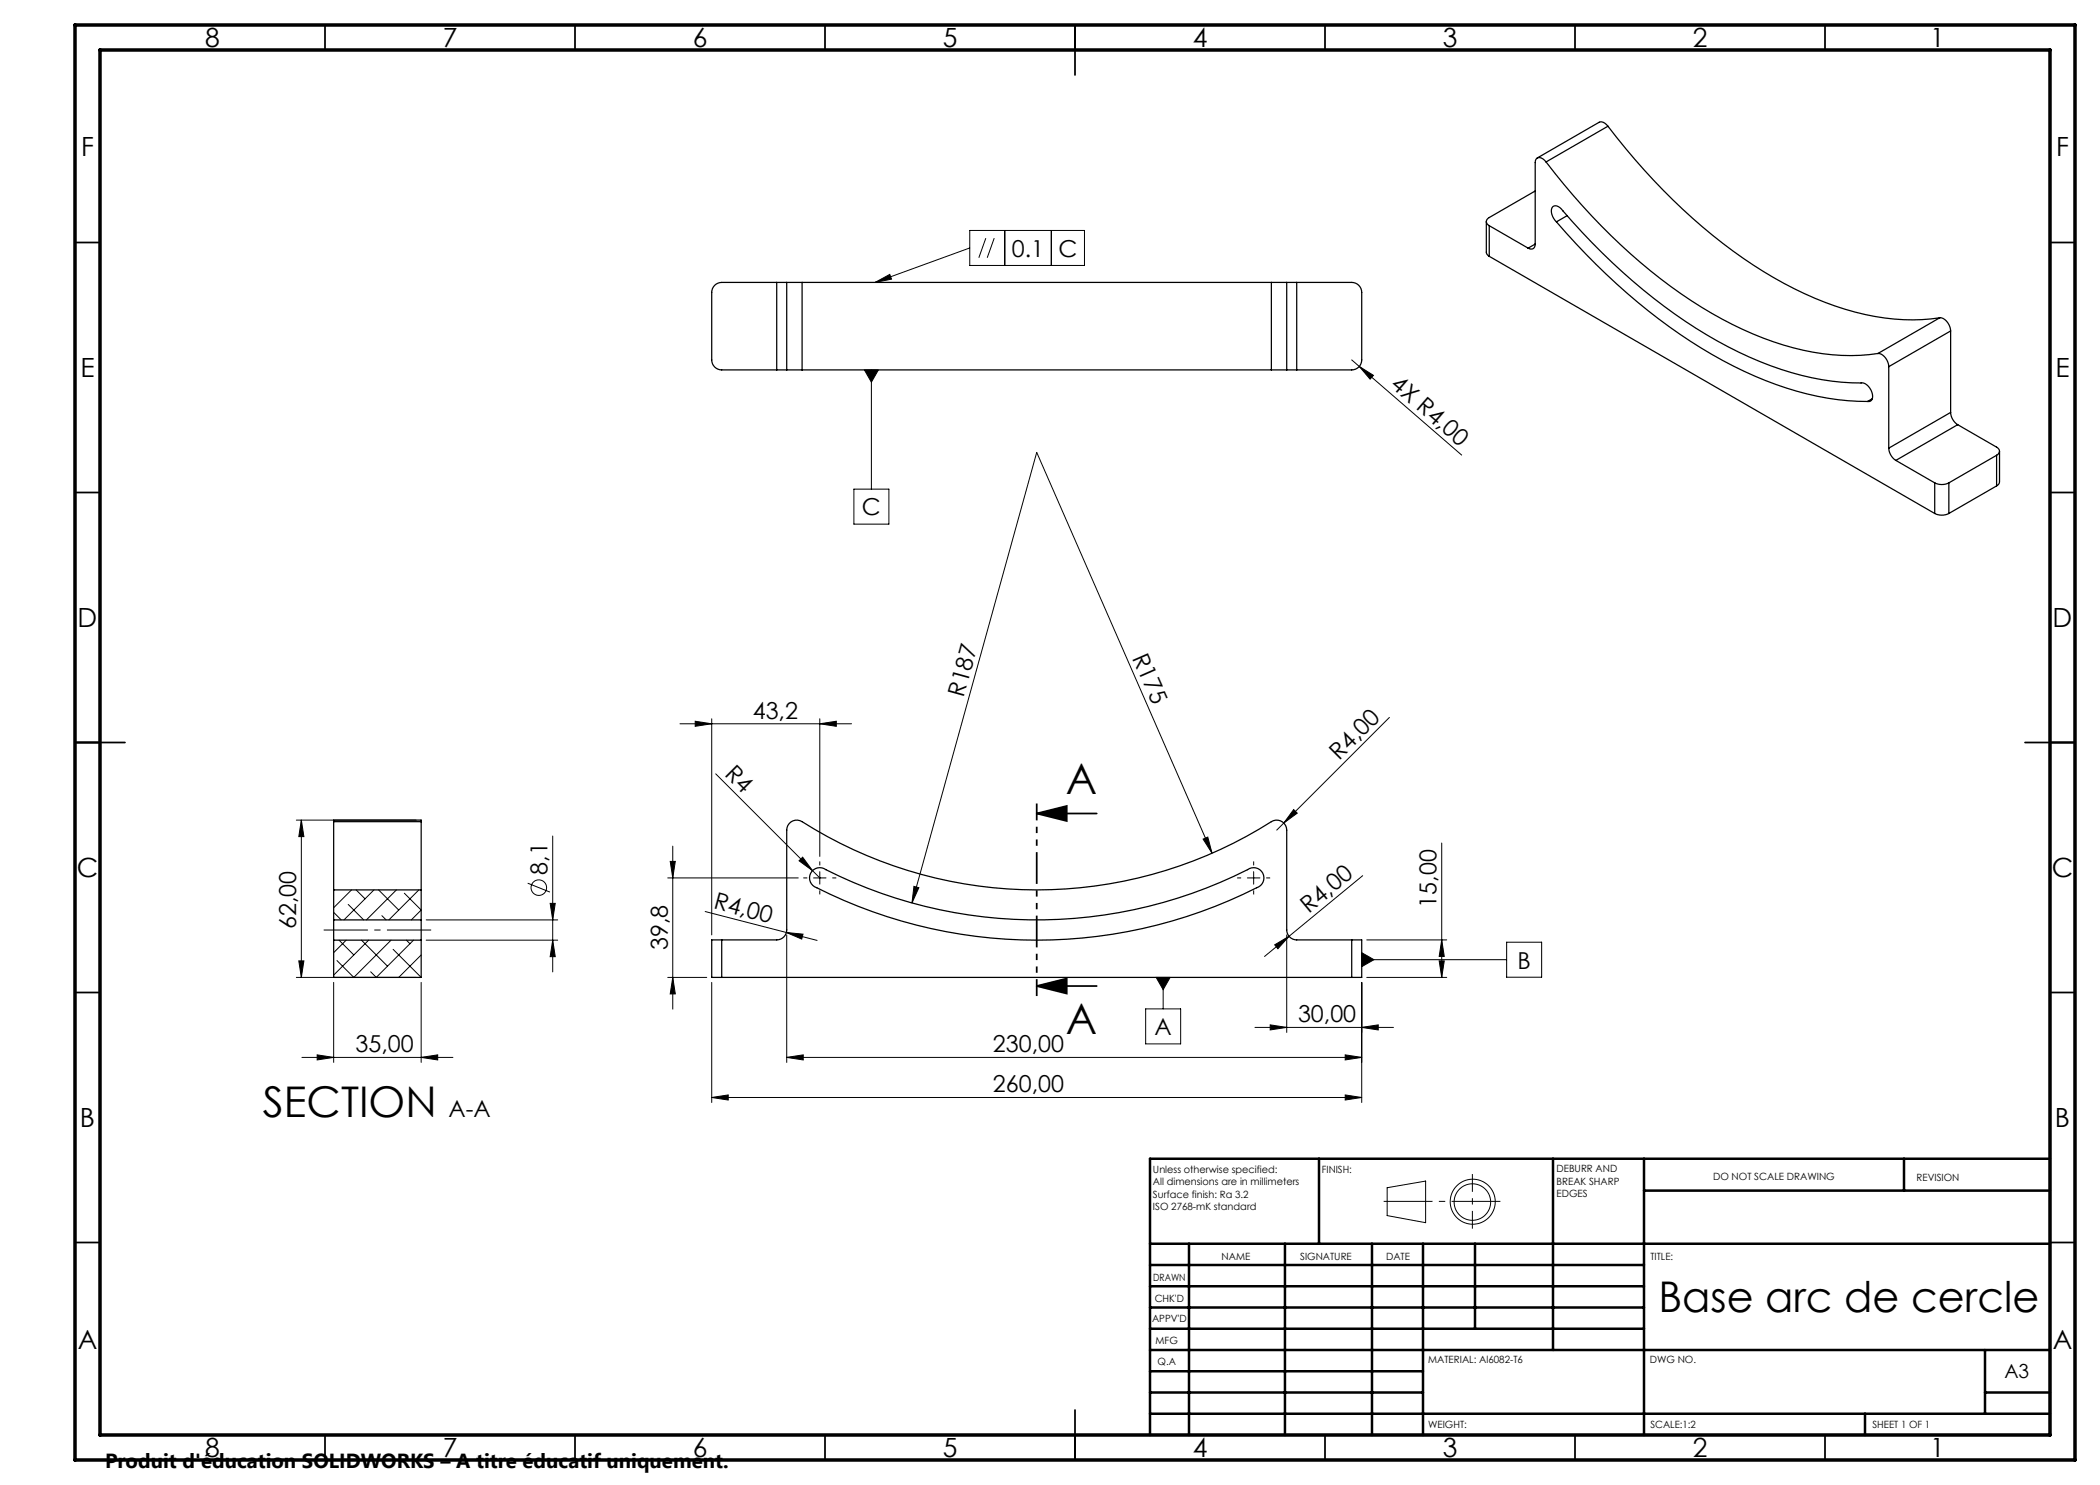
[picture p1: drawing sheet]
<svg xmlns="http://www.w3.org/2000/svg" width="420mm" height="297mm" viewBox="0 0 420 297" stroke-linecap="round" stroke-linejoin="round" font-family="sans-serif">
<g fill="none" stroke="#000" stroke-width=".25">
<path d="M307 38.2l-9.2 5.3a.86 .86 0 0 0-.5 .8 .86 .86 0 0 0 .5 .8M309.2 32.4a1.3 1.3 0 0 0-2-.5l-.2 .6v16.3M309.2 32.4a116.9 116.9 0 0 0 33.2 30.3 58.4 58.4 0 0 0 25.9 8.4 36.4 36.4 0 0 0 7.3-.4M321.6 25.2a116.9 116.9 0 0 0 33.2 30.3 58.4 58.4 0 0 0 25.9 8.4 36.4 36.4 0 0 0 7.3-.3M321.6 25.2a1.51 1.51 0 0 0-1.8-.7l-12.3 7.1M321.6 25.2l-12.4 7.2M155.3 56.5h2M155.3 56.5h-11a2 2 0 0 0-2 2v13.5a2 2 0 0 0 2 2h11M155.3 56.5v17.5M157.3 56.5h3.1M157.3 56.5v17.5M160.4 56.5h93.9"/>
<path d="M160.4 56.5v17.5M254.3 56.5h3M254.3 56.5v17.5M257.3 56.5h2M257.3 56.5v17.5M259.3 56.5h11a2 2 0 0 1 2 2v13.5a2 2 0 0 1-2 2h-11M259.3 56.5v17.5M297.3 44.3v6.1l.1 .5 .4 .4M297.8 45.1v6.2M297.8 45.1l7.8 4.5M297.8 51.3l89.1 51.4M307 48.8a.86 .86 0 0 1-.4 .9 .86 .86 0 0 1-1-.1"/>
<path d="M307 48.8l-1.4 .8M311.3 44.4a2.48 2.48 0 0 1-.7-3.1 1.47 1.47 0 0 1 2 .9 115.2 115.2 0 0 0 33 27.1 57.6 57.6 0 0 0 27.2 7.3 2.9 2.9 0 0 1 1.6 3.3 .75 .75 0 0 1-.9 .4M311.3 44.4a119.9 119.9 0 0 0 35.4 28.8 59.9 59.9 0 0 0 26.8 7.1M313.4 43.1l-2.1 1.3M155.3 74h2M157.3 74h3.1M160.4 74h93.9M254.3 74h3M257.3 74h2M374.5 79.7l-1 .6M375.6 70.7a2.59 2.59 0 0 1 2.2 2.6M377.8 73.3v16.3"/>
<path d="M388 63.6a2.59 2.59 0 0 1 2.1 2.6M388 63.6l-12.4 7.1M390.1 66.2l-12.3 7.1M390.1 66.2v16.3M377.8 89.6a3.1 3.1 0 0 0 1.4 2.5M379.2 92.1l7.7 4.5M386.9 96.6a3.1 3.1 0 0 0 2.9 0M386.9 96.6v6.1M389.8 96.6v6.1M390.1 82.5a3.1 3.1 0 0 0 1.4 2.4M390.1 82.5l-12.3 7.1M391.5 84.9l7.8 4.5a.86 .86 0 0 1 .6 .8 .86 .86 0 0 1-.6 .9"/>
<path d="M391.5 84.9l-12.3 7.2M399.3 91.1l-9.5 5.5M399.3 91.1v6.1M399.3 97.2l-9.5 5.5M399.9 90.2v6.2l-.1 .4-.5 .4M386.9 102.7a3.1 3.1 0 0 0 2.9 0M66.7 164.3v13.7M66.7 164.3v-.3h17.5v.3M66.7 164.3h17.5M66.7 178h17.5M66.7 178v6M84.2 164.3v13.7"/>
<path d="M84.2 178v6M162.4 174.3a2.05 2.05 0 0 1 2.8-.4 93.7 93.7 0 0 0 85.1-.3 2.05 2.05 0 0 1 2.4 1.5 2.05 2.05 0 0 1-1.4 2.4 97.3 97.3 0 0 1-88.7-.4 2.05 2.05 0 0 1-.2-2.8zM66.7 184v4M66.7 188v7.5h17.5v-7.5M66.7 188h17.5M66.7 184h17.5M84.2 184v4M144.3 188h11a2 2 0 0 0 2-2v-20a2 2 0 0 1 3.1-1.7 87.7 87.7 0 0 0 94.3-.2 2 2 0 0 1 2.6 1.9v20a2 2 0 0 0 2 2h11M144.3 188h-2v7.5h2M144.3 188v7.5M144.3 195.5h126M270.3 188h2v7.5h-2"/>
<path d="M270.3 188v7.5"/>
</g>
<g fill="none" stroke="#000" stroke-width=".2">
<path d="M175 56.5l3-1.6 .3 .9zM194 46.1h22.9v7h-22.9zM194 49.6l-19 6.9M197.2 47.6l-1.4 4M198.8 47.6l-1.4 4M201 46.1v7M210.3 46.1v7M172.9 74h2.8l-1.4 2.4zM174.3 74v23.8M270.3 72l1.6 1.3M271.9 73.3l2.8 1.8-.7 .7zM271.9 73.3l20.4 17.7"/>
<path d="M170.8 97.8h7v7h-7zM136 144.8h34.3M139 144.2l3.3 .6-3.3 .5zM142.3 143.8v43.2M143.1 154.8l20.9 20.8M164 144.8l3.3-.6v1.1zM164 143.8v27.5M277.9 143.5l-22.6 22.5M59.3 164h23.9M60.3 164l.5 3.3h-1zM60.3 164v31.5M70.3 178l-3.6 3.6"/>
<path d="M71.2 178l1.8 1.8M74.8 178l-6 6M75.7 178l4 4M79.3 178l-6 6M80.9 178.6l3.3 3.4-1.9 2M83.8 178l-6 6M105.5 176.6l4.5 1.8M110.5 167.2v27.2M133.6 175.6h26.1M134 172.3h1.1l-.5 3.3zM134.6 169.2v32.6M159.8 172.2l.7-.8 2 2.7z"/>
<path d="M162.7 175.6h2.5M164 174.3v2.5M182.8 177.3l1 .2-1.4 3.1zM240.6 167.8l1-.4 .8 3.2zM242.4 170.6l-35.1-80.1-24.9 90.1M249.5 175.6h2.5M250.7 174.3v2.5M258.7 161.9l.8 .7-2.7 2zM272.5 175.1l-19.6 16.2M288.3 168.6v26.9M59.3 195.5h23.9M59.8 192.2h1l-.5 3.3z"/>
<path d="M66.7 182.5l1.5 1.5M66.7 196.5v16M67.8 188l3 3M69.2 188l-2.5 2.5M69.6 180.9l3.1 3.1M72.3 188l5.2 5.2M73.7 188l-7 7M76.4 183.1l.8 .9M78.2 188l-7.4 7.5-3.4-3.4M78.6 189.9l5.6 5.6M81.3 188l.7 .7M82.7 188l-7.4 7.5-1.2-1.1"/>
<path d="M84.2 191l-4.5 4.5M84.2 196.5v16M85.2 184h26.3M85.2 188h26.3M110 180.7h1l-.5 3.3zM110.5 188l.5 3.3h-1zM133.6 195.5h7.7M134.6 195.5l.5 3.3h-1.1zM141 182.3l22.4 5.8M142.3 196.5v24M157.3 186.5l3.3 .3-.3 1zM157.3 187v25.5"/>
<path d="M231.2 195.5h2.8l-1.4 2.4zM232.6 195.5v6.3M254.9 189l2.9-1.7-2.2 2.5zM257.3 187v19.5M272.3 190.5l2.5 1.4-2.5 1.4zM272.3 191.9h29M272.3 196.5v24M273.3 195.5h16M273.3 188h16M287.8 192.2h1.1l-.6 3.3zM288.3 188l.6 3.3h-1.1zM301.3 188.4h7v7h-7z"/>
<path d="M60.4 211.5h30.2M63.4 211l3.3 .5-3.3 .5zM84.2 211.5l3.3-.5v1zM142.3 219.5l3.3-.5v1zM142.3 219.5h130M157.3 211.5l3.3-.5v1zM157.3 211.5h115M229.1 201.8h7v7h-7zM251 205.5h27.7M254 205l3.3 .5-3.3 .5zM269 211l3.3 .5-3.3 .5zM269 219l3.3 .5-3.3 .5z"/>
<path d="M272.3 205.5l3.3-.5v1zM277.4 237.5l7.7-1.3v8.3l-7.7-1.4z"/>
<circle cx="107.8" cy="177.5" r="1.56"/>
<circle cx="294.5" cy="240.4" r="3.7"/>
<circle cx="294.5" cy="240.3" r="4.5"/>
</g>
<g fill="none" stroke="#000" stroke-width=".35">
<path d="M65 5v5M115 5v5M165 5v5M215 5v10M265 5v5M315 5v5M365 5v5M15 48.5h5M410 48.5h5M15 98.5h5M410 98.5h5M15 148.5h10"/>
<path d="M405 148.5h10M207.3 162.7l6-1.5v3zM207.3 162.7h12M15 198.5h5M207.3 197.2l6-1.5v3zM207.3 197.2h12M410 198.5h5M15 248.5h5M410 248.5h5M65 287v5M115 287v5M165 287v5"/>
<path d="M215 282v10M265 287v5M315 287v5M365 287v5"/>
</g>
<path d="M64.7 186h21.5" fill="none" stroke="#000" stroke-width=".2" stroke-dasharray="15.2 1.3 1.3 1.3" stroke-dashoffset="6.4" stroke-linecap="butt"/>
<path d="M161.5 175.6h-.8M164 173.1v-.8M164 178.1v.8M166.5 175.6h.8M248.2 175.6h-.8M250.7 173.1v-.8M250.7 178.1v.8M253.2 175.6h.8" fill="none" stroke="#000" stroke-width=".2" stroke-dasharray="15.2 1.3 1.3 1.3" stroke-linecap="butt"/>
<path d="M207.3 160.7v38.5" fill="none" stroke="#000" stroke-width=".35" stroke-dasharray="6.3 1.3 1.3 1.3 1.3 1.3" stroke-dashoffset="3" stroke-linecap="butt"/>
<path d="M294.5 245.7v-10.9" fill="none" stroke="#000" stroke-width=".2" stroke-dasharray="15.2 1.3 1.3 1.3" stroke-dashoffset="11.7" stroke-linecap="butt"/>
<path d="M300.1 240.3h-23.4" fill="none" stroke="#000" stroke-width=".2" stroke-dasharray="15.2 1.3 1.3 1.3" stroke-dashoffset="5.5" stroke-linecap="butt"/>
<g fill="none" stroke="#000" stroke-width=".5">
<path d="M263.8 231.8v17M310.6 231.8v38.2M328.8 231.8v55.2M328.8 238.1h81.2M380.8 231.8v6.3M410 231.8h-180v55.2M230 248.8h180M230 257.3h98.8M230 253h98.8M237.8 248.8v38.2M257 248.8v38.2M274.4 248.8v38.2"/>
<path d="M284.6 248.8v38.2M295 248.8v17M230 265.8h98.8M230 261.5h98.8M230 278.5h54.6M230 274.3h54.6M230 270h180M397 278.5h13M397 270v12.8M230 282.8h180M373 282.8v4.2"/>
</g>
<path d="M15 5h400v287h-400zM20 10h390v277h-390z" fill="none" stroke="#000" stroke-width=".7"/>
<g fill="#000">
<path d="M271.9 73.3l2.8 1.8-.7 .7zM159.8 172.2l.7-.8 2 2.7zM240.6 167.8l1-.4 .8 3.2zM258.7 161.9l.8 .7-2.7 2zM157.3 186.5l3.3 .3-.3 1zM182.8 177.3l1 .2-1.4 3.1zM254.9 189l2.9-1.7-2.2 2.5z"/>
<path d="M60.3 164l.5 3.3h-1zM59.8 192.2h1l-.5 3.3z"/>
<path d="M207.3 162.7l6-1.5v3zM207.3 197.2l6-1.5v3z"/>
<path d="M134.6 195.5l.5 3.3h-1.1zM134 172.3h1.1l-.5 3.3z"/>
<path d="M231.2 195.5l1.4 2.4 1.4-2.4zM272.3 190.5l2.5 1.4-2.5 1.4zM175 56.5l3-1.6 .3 .9zM172.9 74l1.4 2.4 1.4-2.4z"/>
<path d="M288.3 188l.6 3.3h-1.1zM287.8 192.2h1.1l-.6 3.3zM110 180.7h1l-.5 3.3zM110.5 188l.5 3.3h-1z"/>
<path d="M254 205l3.3 .5-3.3 .5zM272.3 205.5l3.3-.5v1zM139 144.2l3.3 .6-3.3 .5zM164 144.8l3.3-.6v1.1zM63.4 211l3.3 .5-3.3 .5zM84.2 211.5l3.3-.5v1z"/>
<path d="M269 211l3.3 .5-3.3 .5zM157.3 211.5l3.3-.5v1zM269 219l3.3 .5-3.3 .5zM142.3 219.5l3.3-.5v1z"/>
</g>
<g font-size="8.5">
<text x="213.2" y="158.9">A</text>
<text x="213.2" y="206.8">A</text>
<text x="52.6" y="223.4">SECTION</text>
<text x="331.7" y="262.5">Base arc de cercle</text>
</g>
<g font-size="5.3">
<text x="41" y="9.5">8</text>
<text x="88.5" y="9.5">7</text>
<text x="138.5" y="9.5">6</text>
<text x="188.5" y="9.5">5</text>
<text x="238.5" y="9.5">4</text>
<text x="288.5" y="9.5">3</text>
<text x="338.5" y="9.5">2</text>
<text x="386" y="9.5">1</text>
<text x="16.2" y="31.2">F</text>
<text x="411.2" y="31.2">F</text>
<text x="16.1" y="75.5">E</text>
<text x="411.1" y="75.5">E</text>
<text x="15.5" y="125.5">D</text>
<text x="410.5" y="125.5">D</text>
<text x="15.4" y="175.5">C</text>
<text x="410.4" y="175.5">C</text>
<text x="16" y="225.5">B</text>
<text x="411" y="225.5">B</text>
<text x="15.5" y="269.7">A</text>
<text x="410.5" y="269.7">A</text>
<text x="41" y="291.5">8</text>
<text x="88.5" y="291.5">7</text>
<text x="138.5" y="291.5">6</text>
<text x="188.5" y="291.5">5</text>
<text x="238.5" y="291.5">4</text>
<text x="288.5" y="291.5">3</text>
<text x="338.5" y="291.5">2</text>
<text x="386" y="291.5">1</text>
</g>
<g font-size="4.7">
<text x="202.4" y="51.4">0.1</text>
<text x="211.7" y="51.4">C</text>
<text x="277.9" y="77.2" transform="rotate(41 277.9 77.2)">4X R4,00</text>
<text x="172.4" y="103.1">C</text>
<text x="226.4" y="131.5" transform="rotate(66 226.4 131.5)">R175</text>
<text x="150.6" y="143.7">43,2</text>
<text x="192.7" y="139.5" transform="rotate(-75 192.7 139.5)">R187</text>
<text x="144.8" y="155" transform="rotate(45 144.8 155)">R4</text>
<text x="267.9" y="152.1" transform="rotate(-45 267.9 152.1)">R4,00</text>
<text x="109.5" y="175" transform="rotate(-90 109.5 175)">8,1</text>
<text x="59.3" y="185.8" transform="rotate(-90 59.3 185.8)">62,00</text>
<text x="142.6" y="181.7" transform="rotate(15 142.6 181.7)">R4,00</text>
<text x="261.8" y="182.8" transform="rotate(-40 261.8 182.8)">R4,00</text>
<text x="287.3" y="181.5" transform="rotate(-90 287.3 181.5)">15,00</text>
<text x="133.5" y="190" transform="rotate(-90 133.5 190)">39,8</text>
<text x="303.5" y="193.7">B</text>
<text x="230.9" y="207">A</text>
<text x="259.6" y="204.5">30,00</text>
<text x="71.1" y="210.5">35,00</text>
<text x="198.6" y="210.5">230,00</text>
<text x="198.6" y="218.5">260,00</text>
<text x="89.7" y="223.4">A-A</text>
</g>
<text font-size="4.1" x="21" y="293.7">Produit d'éducation SOLIDWORKS – A titre éducatif uniquement.</text>
<text font-size="3.9" x="400.9" y="275.5">A3</text>
<g font-size="2">
<text x="230.6" y="234.6">Unless otherwise specified:</text>
<text x="230.6" y="237.1">All dimensions are in millimeters</text>
<text x="230.6" y="239.6">Surface finish: Ra 3.2</text>
<text x="264.4" y="234.6">FINISH:</text>
<text x="311.3" y="234.5">DEBURR AND</text>
<text x="311.3" y="237">BREAK SHARP</text>
<text x="311.3" y="239.5">EDGES</text>
<text x="342.6" y="236">DO NOT SCALE DRAWING</text>
<text x="383.3" y="236.2">REVISION</text>
<text x="230.6" y="242.1">ISO 2768-mK standard</text>
<text x="244.3" y="252">NAME</text>
<text x="260" y="251.9">SIGNATURE</text>
<text x="277.2" y="251.9">DATE</text>
<text x="330.1" y="251.9">TITLE:</text>
<text x="230.6" y="256.1">DRAWN</text>
<text x="230.9" y="260.3">CHK'D</text>
<text x="230.4" y="264.4">APPV'D</text>
<text x="231.1" y="268.8">MFG</text>
<text x="231.5" y="273">Q.A</text>
<text x="285.6" y="272.5">MATERIAL: Al6082-T6</text>
<text x="330" y="272.5">DWG NO.</text>
<text x="285.6" y="285.5">WEIGHT:</text>
<text x="330.1" y="285.6">SCALE:1:2</text>
<text x="374.5" y="285.6">SHEET 1 OF 1</text>
</g>
</svg>
